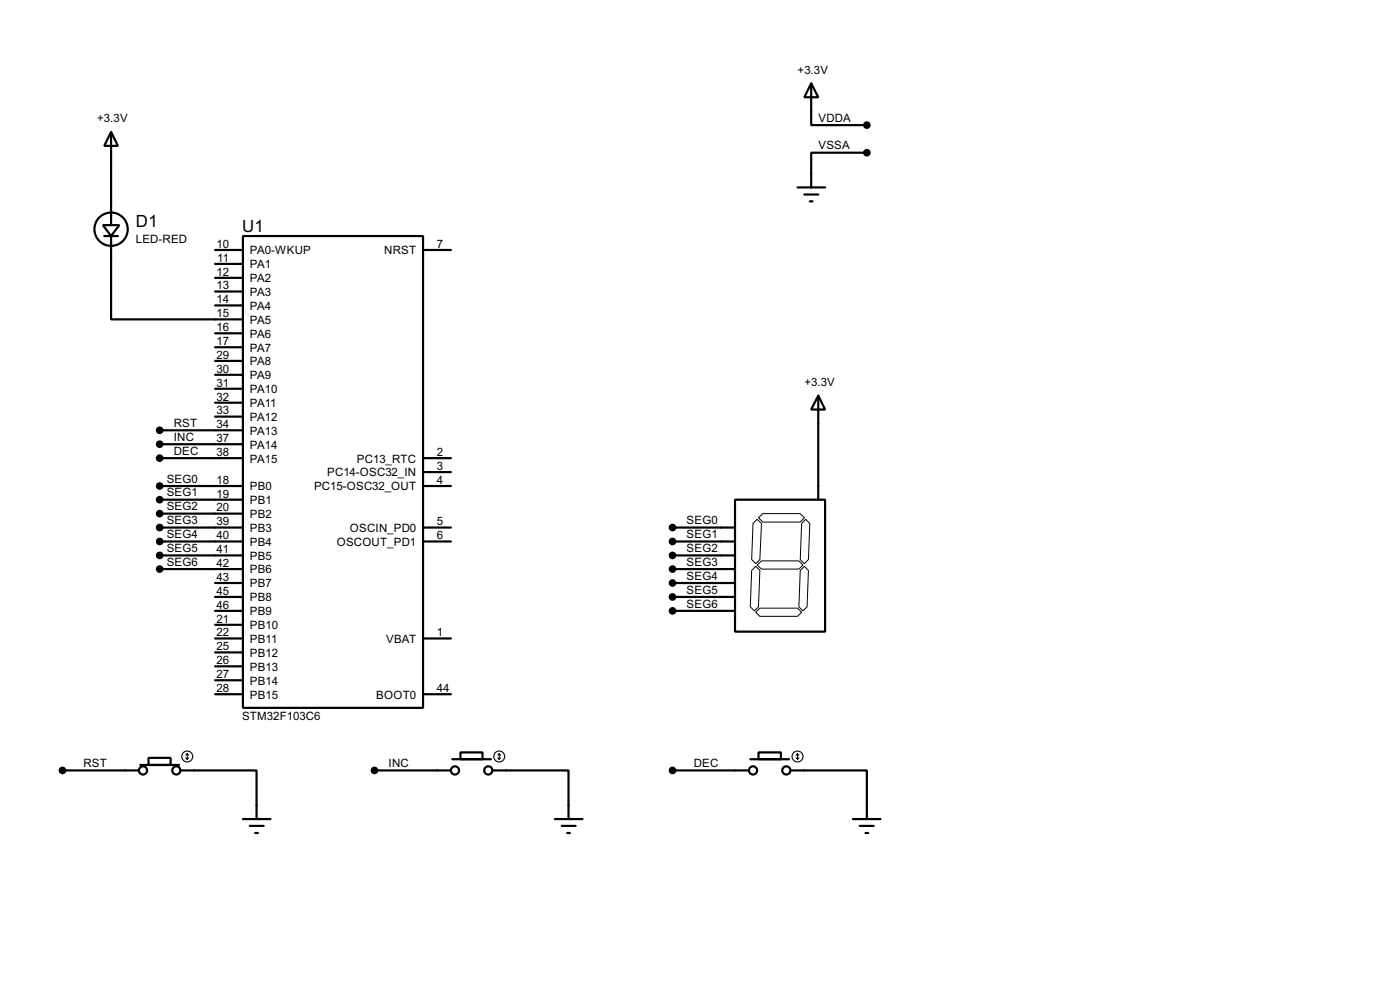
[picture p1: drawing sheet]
<svg xmlns="http://www.w3.org/2000/svg" width="256mm" height="180mm" viewBox="0 0 256 180" stroke-linecap="round" stroke-linejoin="round" font-family="sans-serif">
<g fill="none" stroke="#000" stroke-width=".4">
<path d="M148.6 15.3l1.3 2.5h-2.5zM148.6 15.3v7.6h10.2M20.4 24.2l1.2 2.5h-2.5zM20.4 24.2v17M146.1 34.3h5.1M147.4 35.6h2.5M148.4 36.9h.5M158.8 28h-10.2v6.3M18.9 41.2h3l-1.5 2zM19.1 43.2h2.5M20.4 43.2v15.3h24.1M39.4 45.8h5.1"/>
<path d="M39.4 50.9h5.1M39.4 48.3h5.1M39.4 53.4h5.1M39.4 55.9h5.1M44.5 43.2h33v86.4h-33zM77.5 45.8h5.1M29.3 78.8h15.2M39.4 61h5.1M39.4 63.6h5.1M39.4 66.1h5.1M39.4 68.6h5.1M39.4 71.2h5.1"/>
<path d="M39.4 73.7h5.1M39.4 76.3h5.1M149.9 72.4l1.3 2.6h-2.6zM149.9 72.4v19.1M29.3 96.6h15.2M29.3 99.1h15.2M29.3 89h15.2M29.3 91.5h15.2M29.3 94h15.2M29.3 83.9h15.2M29.3 81.3h15.2M77.5 96.6h5.1"/>
<path d="M77.5 99.1h5.1M77.5 89h5.1M77.5 83.9h5.1M77.5 86.4h5.1M123.2 96.6h11.5M123.2 99.1h11.5M134.7 91.5h16.5v24.1h-16.5zM29.3 101.7h15.2M29.3 104.2h15.2M39.4 106.7h5.1M39.4 109.3h5.1M39.4 111.8h5.1"/>
<path d="M39.4 114.4h5.1M39.4 116.9h5.1M39.4 119.4h5.1M77.5 116.9h5.1M123.2 101.7h11.5M123.2 104.2h11.5M123.2 106.7h11.5M123.2 109.3h11.5M123.2 111.8h11.5M27.2 138.7h4.1v1.3h-4.1zM39.4 127.1h5.1M39.4 122h5.1"/>
<path d="M39.4 124.5h5.1M77.5 127.1h5.1M82.9 139h7.1M84.4 137.7h4v1.3h-4zM137.5 139h7.1M139 137.7h4.1v1.3h-4.1zM11.5 141h14M25.7 140h7.1M33.1 141h13.9v8.9M44.5 149.9h5.1M45.8 151.2h2.5M46.8 152.5h.5"/>
<path d="M68.6 141h14M90.2 141h14v8.9M101.7 149.9h5M102.9 151.2h2.6M103.9 152.5h.5M123.2 141h14M144.8 141h14v8.9M156.3 149.9h5M157.5 151.2h2.6M158.6 152.5h.5"/>
<circle cx="20.3" cy="42" r="3.1"/>
<circle cx="26.2" cy="141" r=".75"/>
<circle cx="32.3" cy="141" r=".75"/>
<circle cx="83.3" cy="141" r=".75"/>
<circle cx="89.4" cy="141" r=".75"/>
<circle cx="137.9" cy="141" r=".75"/>
<circle cx="144" cy="141" r=".75"/>
</g>
<path d="M138.7 95.1l.8 .7-.3 6.6-.7 .8-.8-.8 .3-6.6zM139 94.8l.8-.8h6.8l.8 .8-.8 .8h-6.8zM147.6 95.1l.8 .7-.3 6.6-.7 .8-.8-.8 .3-6.6zM138.5 112.1l.7-.8h6.9l.8 .8-.8 .7h-6.9zM138.5 103.7l.7 .7-.2 6.7-.8 .7-.7-.7 .2-6.7zM138.7 103.4l.8-.7h6.9l.7 .7-.7 .8h-6.9zM146.6 104.4l.8-.7 .7 .7-.2 6.7-.8 .7-.7-.7z" fill="none" stroke="#000" stroke-width=".18"/>
<g fill="#000" stroke="#000" stroke-width=".4">
<circle cx="158.8" cy="22.9" r=".5"/>
<circle cx="158.8" cy="28" r=".5"/>
<circle cx="29.2" cy="78.8" r=".5"/>
<circle cx="29.2" cy="99.1" r=".5"/>
<circle cx="29.2" cy="89" r=".5"/>
<circle cx="29.2" cy="81.3" r=".5"/>
<circle cx="29.2" cy="83.9" r=".5"/>
<circle cx="29.2" cy="96.6" r=".5"/>
<circle cx="29.2" cy="91.5" r=".5"/>
<circle cx="29.2" cy="94" r=".5"/>
<circle cx="123.2" cy="99.1" r=".5"/>
<circle cx="123.2" cy="96.6" r=".5"/>
<circle cx="29.2" cy="104.2" r=".5"/>
<circle cx="29.2" cy="101.7" r=".5"/>
<circle cx="123.2" cy="106.7" r=".5"/>
<circle cx="123.2" cy="104.2" r=".5"/>
<circle cx="123.2" cy="109.3" r=".5"/>
<circle cx="123.2" cy="111.8" r=".5"/>
<circle cx="123.2" cy="101.7" r=".5"/>
<circle cx="11.4" cy="141" r=".5"/>
<circle cx="68.6" cy="141" r=".5"/>
<circle cx="123.2" cy="141" r=".5"/>
</g>
<g fill="none" stroke="#000" stroke-width=".2">
<path d="M34.1 138.7l.2 .3M34.3 138v1M34.3 138l-.2 .2M34.3 138l.3 .2M34.6 138.7l-.3 .3M91.2 138.7l.3 .3M91.5 138v1M91.5 138l-.3 .2M91.5 138l.2 .2M91.7 138.7l-.2 .3M145.9 138.7l.2 .3M146.1 138v1"/>
<path d="M146.1 138l-.2 .2M146.1 138l.3 .2M146.4 138.7l-.3 .3"/>
<circle cx="34.3" cy="138.5" r="1"/>
<circle cx="91.4" cy="138.5" r="1"/>
<circle cx="146.1" cy="138.5" r="1"/>
</g>
<g font-size="3.5">
<text x="24.9" y="41.6">D1</text>
<text x="44.4" y="42.4">U1</text>
</g>
<g font-size="2.4">
<text x="146.1" y="13.6">+3.3V</text>
<text x="17.8" y="22.4">+3.3V</text>
<text x="149.9" y="22.3">VDDA</text>
<text x="149.9" y="27.3">VSSA</text>
<text x="24.9" y="44.5">LED-RED</text>
<text x="39.7" y="45.4">10</text>
<text x="39.8" y="47.9">11</text>
<text x="45.8" y="46.6">PA0-WKUP</text>
<text x="70.4" y="46.6">NRST</text>
<text x="80.1" y="45.4">7</text>
<text x="39.7" y="50.4">12</text>
<text x="39.7" y="52.9">13</text>
<text x="45.8" y="51.7">PA2</text>
<text x="45.8" y="49.1">PA1</text>
<text x="39.7" y="55.5">14</text>
<text x="39.7" y="58.1">15</text>
<text x="45.8" y="54.2">PA3</text>
<text x="45.8" y="56.7">PA4</text>
<text x="45.8" y="59.3">PA5</text>
<text x="39.7" y="60.6">16</text>
<text x="39.7" y="63.1">17</text>
<text x="39.7" y="65.6">29</text>
<text x="45.8" y="61.8">PA6</text>
<text x="45.8" y="64.4">PA7</text>
<text x="39.7" y="68.2">30</text>
<text x="39.7" y="70.8">31</text>
<text x="45.8" y="66.9">PA8</text>
<text x="45.8" y="69.4">PA9</text>
<text x="45.8" y="72">PA10</text>
<text x="147.4" y="70.7">+3.3V</text>
<text x="39.7" y="73.3">32</text>
<text x="39.7" y="75.8">33</text>
<text x="45.8" y="74.5">PA11</text>
<text x="45.8" y="77.1">PA12</text>
<text x="31.8" y="78.2">RST</text>
<text x="31.8" y="83.3">DEC</text>
<text x="31.8" y="80.7">INC</text>
<text x="39.7" y="78.3">34</text>
<text x="39.7" y="80.9">37</text>
<text x="39.7" y="83.5">38</text>
<text x="45.8" y="79.6">PA13</text>
<text x="45.8" y="82.1">PA14</text>
<text x="80.1" y="83.5">2</text>
<text x="30.5" y="88.4">SEG0</text>
<text x="39.7" y="88.5">18</text>
<text x="45.8" y="89.8">PB0</text>
<text x="45.8" y="84.7">PA15</text>
<text x="57.5" y="89.8">PC15-OSC32_OUT</text>
<text x="59.9" y="87.2">PC14-OSC32_IN</text>
<text x="65.4" y="84.7">PC13_RTC</text>
<text x="80.1" y="86">3</text>
<text x="80.1" y="88.5">4</text>
<text x="30.5" y="90.8">SEG1</text>
<text x="30.5" y="93.4">SEG2</text>
<text x="30.5" y="96">SEG3</text>
<text x="39.7" y="91.1">19</text>
<text x="39.7" y="93.6">20</text>
<text x="45.8" y="92.3">PB1</text>
<text x="45.8" y="94.8">PB2</text>
<text x="125.8" y="96">SEG0</text>
<text x="30.5" y="98.5">SEG4</text>
<text x="30.5" y="101.1">SEG5</text>
<text x="39.7" y="96.2">39</text>
<text x="39.7" y="98.7">40</text>
<text x="39.7" y="101.2">41</text>
<text x="45.8" y="97.4">PB3</text>
<text x="45.8" y="99.9">PB4</text>
<text x="61.7" y="99.9">OSCOUT_PD1</text>
<text x="64.1" y="97.4">OSCIN_PD0</text>
<text x="80.1" y="96.2">5</text>
<text x="80.1" y="98.7">6</text>
<text x="125.8" y="98.5">SEG1</text>
<text x="125.8" y="101.1">SEG2</text>
<text x="30.5" y="103.6">SEG6</text>
<text x="39.7" y="103.8">42</text>
<text x="39.7" y="106.3">43</text>
<text x="45.8" y="102.5">PB5</text>
<text x="45.8" y="105">PB6</text>
<text x="45.8" y="107.5">PB7</text>
<text x="125.8" y="103.6">SEG3</text>
<text x="125.8" y="106.1">SEG4</text>
<text x="39.7" y="108.9">45</text>
<text x="39.7" y="111.4">46</text>
<text x="39.7" y="114">21</text>
<text x="45.8" y="110.1">PB8</text>
<text x="45.8" y="112.6">PB9</text>
<text x="125.8" y="108.7">SEG5</text>
<text x="125.8" y="111.2">SEG6</text>
<text x="39.7" y="116.5">22</text>
<text x="39.7" y="119">25</text>
<text x="45.8" y="115.2">PB10</text>
<text x="45.8" y="117.7">PB11</text>
<text x="70.7" y="117.7">VBAT</text>
<text x="80.1" y="116.5">1</text>
<text x="39.7" y="121.6">26</text>
<text x="39.7" y="124.1">27</text>
<text x="45.8" y="120.2">PB12</text>
<text x="45.8" y="122.8">PB13</text>
<text x="45.8" y="125.3">PB14</text>
<text x="39.7" y="126.7">28</text>
<text x="44.3" y="131.8">STM32F103C6</text>
<text x="45.8" y="127.9">PB15</text>
<text x="68.9" y="127.9">BOOT0</text>
<text x="80.1" y="126.7">44</text>
<text x="15.3" y="140.4">RST</text>
<text x="71.2" y="140.4">INC</text>
<text x="127.1" y="140.4">DEC</text>
</g>
</svg>
